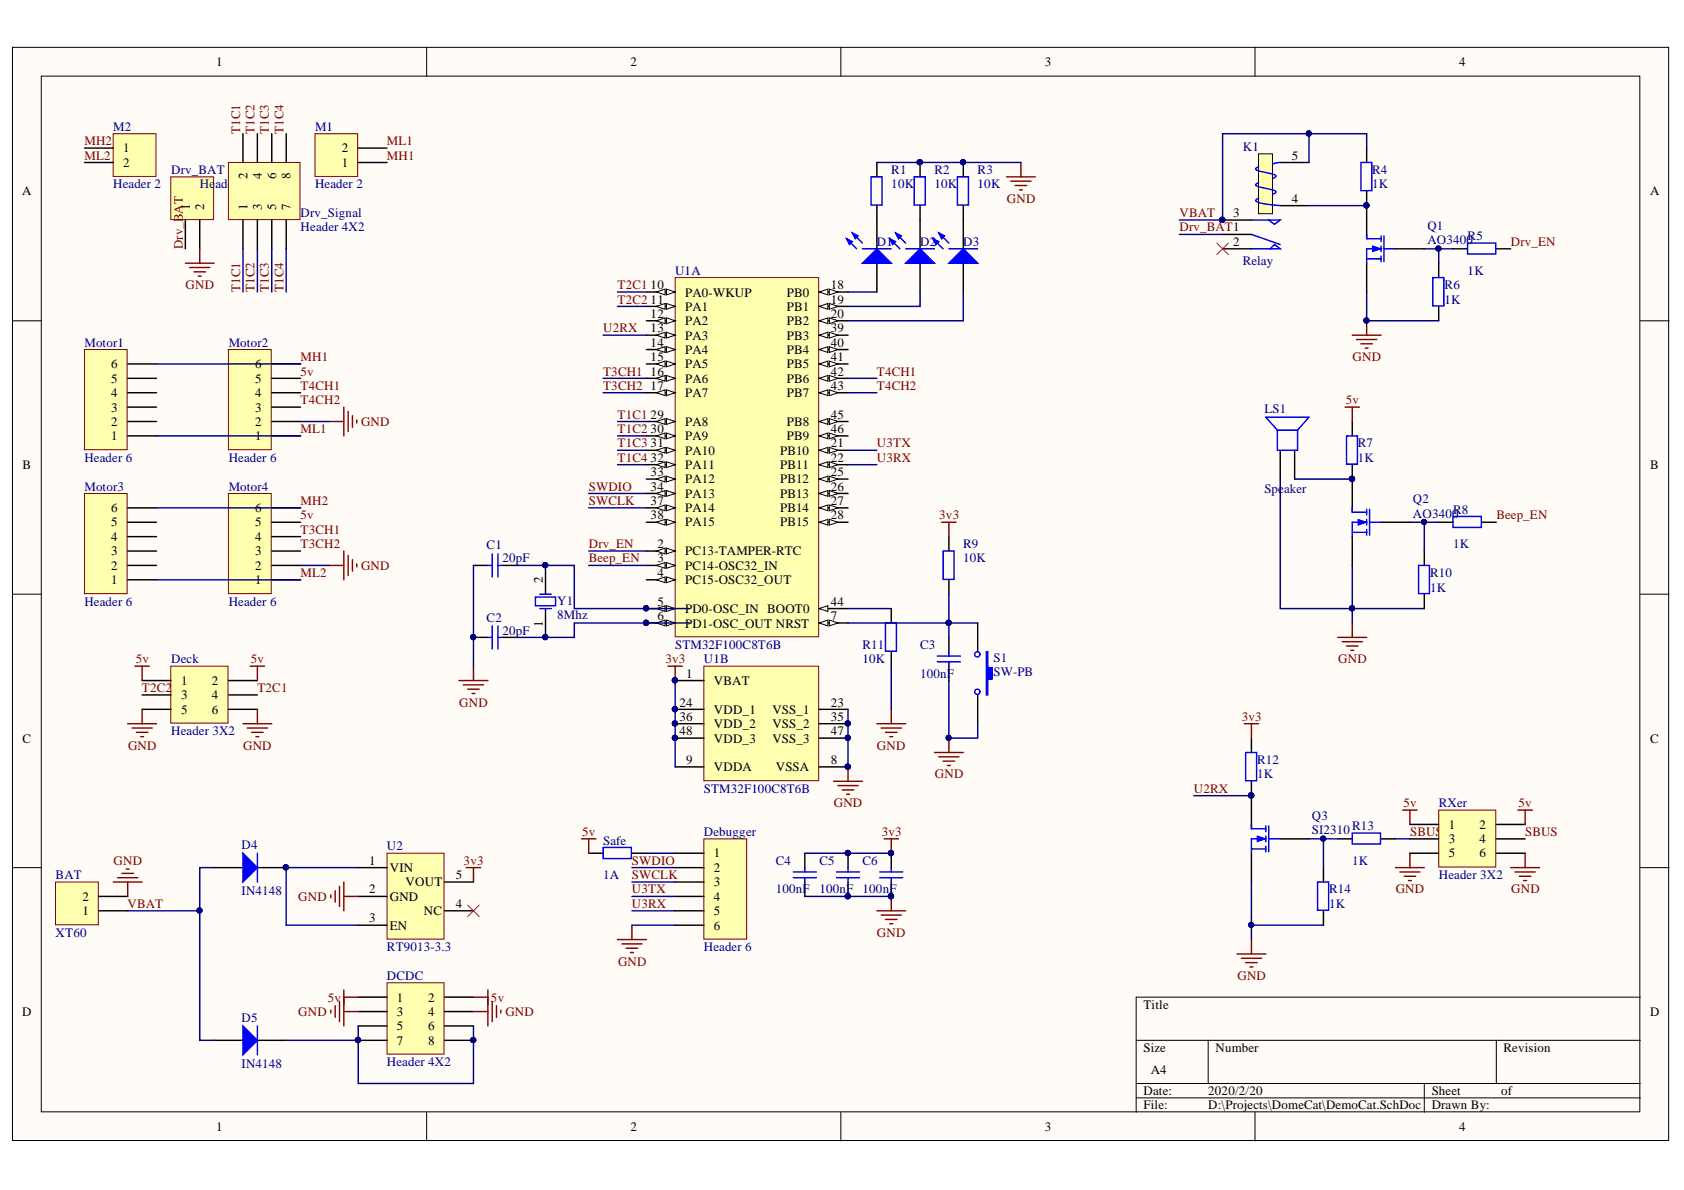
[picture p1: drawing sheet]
# Altium project DemoCat.PrjPcb
1 sheet, 48 parts. Net scope: global (net labels, ports and power ports of the same name join across sheets).

## Sheet DemoCat.SchDoc
size A4

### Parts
BAT  XT60  [XT30-IN-W]
C1  value 20pF  [0603C]  (hidden comment: Cap)
C2  value 20pF  [0603C]  (hidden comment: Cap)
C3  value 100nF  [0603C]  (hidden comment: Cap)
C4  value 100nF  [0603C]  (hidden comment: Cap)
C5  value 100nF  [0603C]  (hidden comment: Cap)
C6  value 100nF  [0603C]  (hidden comment: Cap)
D1  LED0  [0603LED - Red]  (value not drawn)
D2  LED0  [0603LED - Green]  (value not drawn)
D3  LED0  [0603LED - Blue]  (value not drawn)
D4  IN4148  [DO-214AA(SMB)]
D5  IN4148  [DO-214AA(SMB)]
DCDC  Header 4X2  [HDR_SMT_2x4]
Debugger  Header 6  [GX1.25_T_6P]
Deck  Header 3X2  [HDR_SMT_2x3]
Drv_BAT  Header 2  [XH2.54_2P_T]
Drv_Signal  Header 4X2  [HDR_SMT_2x4]
K1  Relay  [rl]
LS1  Speaker  [PIN2]
M1  Header 2  [XH2.54_2P_T]
M2  Header 2  [XH2.54_2P_T]
Motor1  Header 6  [HDR_SMT_1x6]
Motor2  Header 6  [HDR_SMT_1x6]
Motor3  Header 6  [HDR_SMT_1x6]
Motor4  Header 6  [HDR_SMT_1x6]
Q1  AO3400  [SOT-23-MOS]
Q2  AO3400  [SOT-23-MOS]
Q3  SI2310  [SOT-23-MOS]
R1  10K  [0603R]
R2  10K  [0603R]
R3  10K  [0603R]
R4  value 1K  [0603R]  (hidden comment: Res2)
R5  value 1K  [0603R]  (hidden comment: Res2)
R6  value 1K  [0603R]  (hidden comment: Res2)
R7  value 1K  [0603R]  (hidden comment: Res2)
R8  value 1K  [0603R]  (hidden comment: Res2)
R9  10K  [0603R]
R10  value 1K  [0603R]  (hidden comment: Res2)
R11  value 10K  [0603R]  (hidden comment: Res2)
R12  value 1K  [0603R]  (hidden comment: Res2)
R13  value 1K  [0603R]  (hidden comment: Res2)
R14  value 1K  [0603R]  (hidden comment: Res2)
RXer  Header 3X2  [HDR_SMT_2x3]
S1  SW-PB  [KeySwitch-3X3]
Safe  value 1A  [0603R]  (hidden comment: Res2)
U1  STM32F100C8T6B  [STM-LQFP48_N]  (parts A,B of 2)
U2  RT9013-3.3  [SOT-23-5]
Y1  8Mhz  [3225-CrystalOsclitor]

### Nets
3v3: C4.2 C5.2 C6.2 R9.2 R12.2 U1.1(VBAT) U1.9(VDDA) U1.24(VDD_1) U1.36(VDD_2) U1.48(VDD_3) U2.5(VOUT)
5v: DCDC.1 DCDC.2 Deck.1 Deck.2 Motor2.5 Motor4.5 R7.2 RXer.1 RXer.2 Safe.1
GND: BAT.2 C1.1 C2.1 C3.1 C4.1 C5.1 C6.1 DCDC.3 DCDC.4 Debugger.6 Deck.5 Deck.6 Drv_BAT.2 LS1.1 Motor2.2 Motor4.2 Q1.3(S) Q2.3(S) Q3.3(S) R1.2 R2.2 R3.2 R6.1 R10.1 R11.1 R14.1 RXer.5 RXer.6 S1.2 U1.8(VSSA) U1.23(VSS_1) U1.35(VSS_2) U1.47(VSS_3) U2.2(GND)
Beep_EN: R8.2 U1.3(PC14-OSC32_IN)
Drv_BAT: Drv_BAT.1 K1.1(COM)
Drv_EN: R5.2 U1.2(PC13-TAMPER-RTC)
MH1: M1.1 Motor1.6 Motor2.6
MH2: M2.1 Motor3.6 Motor4.6
ML1: M1.2 Motor1.1 Motor2.1
ML2: M2.2 Motor3.1 Motor4.1
SBUS: R13.2 RXer.3 RXer.4
SWCLK: Debugger.3 U1.37(PA14)
SWDIO: Debugger.2 U1.34(PA13)
T1C1: Drv_Signal.1 Drv_Signal.2 U1.29(PA8)
T1C2: Drv_Signal.3 Drv_Signal.4 U1.30(PA9)
T1C3: Drv_Signal.5 Drv_Signal.6 U1.31(PA10)
T1C4: Drv_Signal.7 Drv_Signal.8 U1.32(PA11)
T2C1: Deck.4 U1.10(PA0-WKUP)
T2C2: Deck.3 U1.11(PA1)
T3CH1: Motor4.4 U1.16(PA6)
T3CH2: Motor4.3 U1.17(PA7)
T4CH1: Motor2.4 U1.42(PB6)
T4CH2: Motor2.3 U1.43(PB7)
U2RX: Q3.1(D) R12.1 U1.13(PA3)
U3RX: Debugger.5 U1.22(PB11)
U3TX: Debugger.4 U1.21(PB10)
VBAT: BAT.1 D4.1(A) D5.1(A) K1.3(NO) K1.5(T2) R4.2
NetC1_2: C1.2 U1.5(PD0-OSC_IN) Y1.2(OSC2)
NetC2_2: C2.2 U1.6(PD1-OSC_OUT) Y1.1(OSC1)
NetC3_2: C3.2 R9.1 S1.1 U1.7(NRST)
NetD1_1: D1.1(A) U1.18(PB0)
NetD1_2: D1.2(K) R1.1
NetD2_1: D2.1(A) U1.19(PB1)
NetD2_2: D2.2(K) R2.1
NetD3_1: D3.1(A) U1.20(PB2)
NetD3_2: D3.2(K) R3.1
NetD4_2: D4.2(K) U2.1(VIN) U2.3(EN)
NetD5_2: D5.2(K) DCDC.5 DCDC.6 DCDC.7 DCDC.8
NetDebugger_1: Debugger.1 Safe.2
NetK1_4: K1.4(T1) Q1.1(D) R4.1
NetLS1_2: LS1.2 Q2.1(D) R7.1
NetQ1_2: Q1.2(G) R5.1 R6.2
NetQ2_2: Q2.2(G) R8.1 R10.2
NetQ3_2: Q3.2(G) R13.1 R14.2
NetR11_2: R11.2 U1.44(BOOT0)

Not connected (* = marked no-connect by the designer): K1 2(NC)*; Motor1 2 3 4 5; Motor3 2 3 4 5; U1 4(PC15-OSC32_OUT) 12(PA2) 14(PA4) 15(PA5) 25(PB12) 26(PB13) 27(PB14) 28(PB15) 33(PA12) 38(PA15) 39(PB3) 40(PB4) 41(PB5) 45(PB8) 46(PB9); U2 4(NC)*
